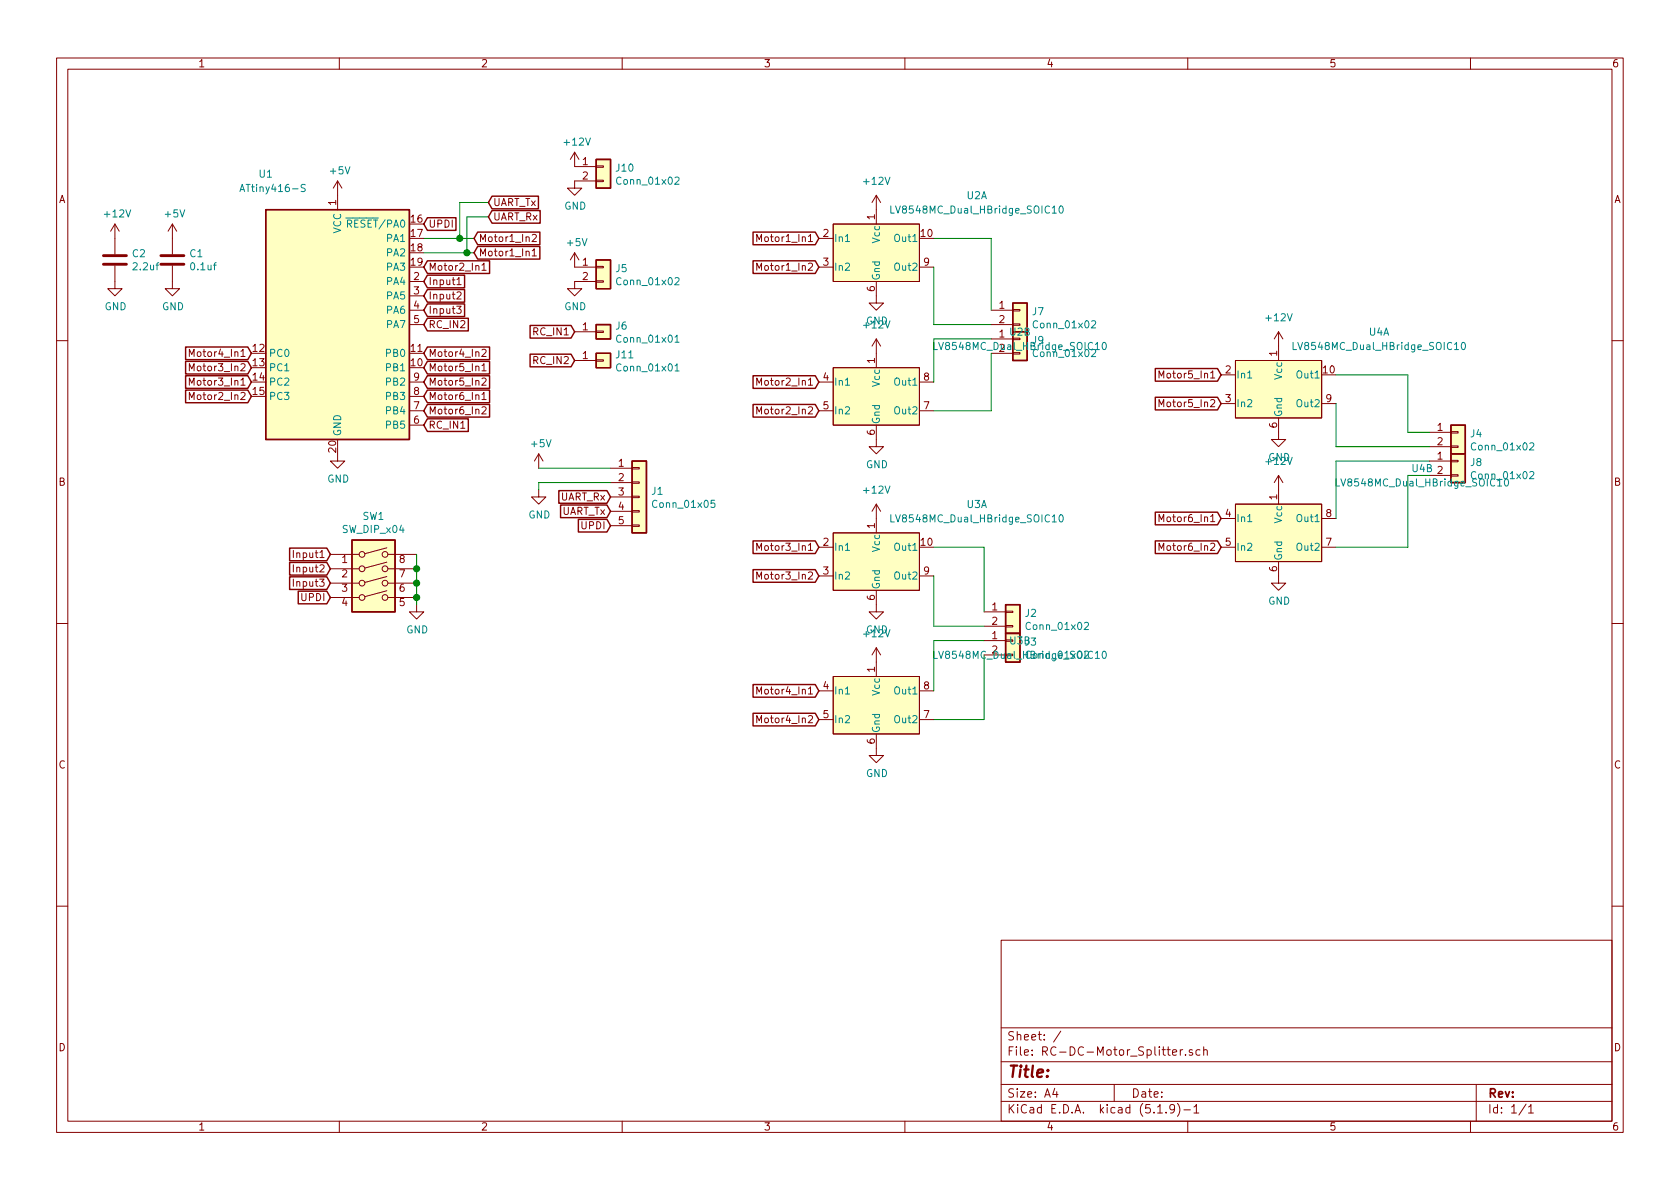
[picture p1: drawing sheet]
EESchema Schematic File Version 4
EELAYER 30 0
EELAYER END
$Descr A4 11693 8268
encoding utf-8
Sheet 1 1
Title ""
Date ""
Rev ""
Comp ""
Comment1 ""
Comment2 ""
Comment3 ""
Comment4 ""
$EndDescr
$Comp
L Device:C C1
U 1 1
P 1200 1800
F 0 "C1" H 1315 1846 50  0000 L CNN
F 1 "0.1uf" H 1315 1755 50  0000 L CNN
F 2 "Capacitor_SMD:C_1206_3216Metric_Pad1.33x1.80mm_HandSolder" H 1238 1650 50  0001 C CNN
F 3 "~" H 1200 1800 50  0001 C CNN
	1    1200 1800
	1    0    0    -1  
$EndComp
$Comp
L power:+5V #PWR06
U 1 1
P 1200 1650
F 0 "#PWR06" H 1200 1500 50  0001 C CNN
F 1 "+5V" H 1215 1823 50  0000 C CNN
F 2 "" H 1200 1650 50  0001 C CNN
F 3 "" H 1200 1650 50  0001 C CNN
	1    1200 1650
	1    0    0    -1  
$EndComp
$Comp
L power:GND #PWR07
U 1 1
P 1200 1950
F 0 "#PWR07" H 1200 1700 50  0001 C CNN
F 1 "GND" H 1205 1777 50  0000 C CNN
F 2 "" H 1200 1950 50  0001 C CNN
F 3 "" H 1200 1950 50  0001 C CNN
	1    1200 1950
	1    0    0    -1  
$EndComp
$Comp
L RC-DC-Motor_Splitter_symbols:LV8548MC_Dual_HBridge_SOIC10 U2
U 1 1
P 6100 1750
F 0 "U2" H 6800 2150 50  0000 C CNN
F 1 "LV8548MC_Dual_HBridge_SOIC10" H 6800 2050 50  0000 C CNN
F 2 "RC-DC-Motor_Splitter_footprints:SOIC-10_3.9x4.9mm_P1.00mm" H 5900 1450 50  0001 C CNN
F 3 "https://www.onsemi.com/pub/Collateral/LV8548MC-D.PDF" H 5900 1450 50  0001 C CNN
F 4 "C19950" H 0   0   50  0001 C CNN "LCSC"
	1    6100 1750
	1    0    0    -1  
$EndComp
$Comp
L MCU_Microchip_ATtiny:ATtiny416-S U1
U 1 1
P 2350 2250
F 0 "U1" H 1850 3300 50  0000 C CNN
F 1 "ATtiny416-S" H 1900 3200 50  0000 C CNN
F 2 "Package_SO:SOIC-20W_7.5x12.8mm_P1.27mm" H 2350 2250 50  0001 C CIN
F 3 "http://ww1.microchip.com/downloads/en/DeviceDoc/40001913A.pdf" H 2350 2250 50  0001 C CNN
F 4 "C145622" H 2350 2250 50  0001 C CNN "LCSC"
	1    2350 2250
	1    0    0    -1  
$EndComp
$Comp
L RC-DC-Motor_Splitter_symbols:LV8548MC_Dual_HBridge_SOIC10 U2
U 2 1
P 6100 2750
F 0 "U2" H 7100 3200 50  0000 C CNN
F 1 "LV8548MC_Dual_HBridge_SOIC10" H 7100 3100 50  0000 C CNN
F 2 "RC-DC-Motor_Splitter_footprints:SOIC-10_3.9x4.9mm_P1.00mm" H 5900 2450 50  0001 C CNN
F 3 "https://www.onsemi.com/pub/Collateral/LV8548MC-D.PDF" H 5900 2450 50  0001 C CNN
F 4 "C19950" H 0   0   50  0001 C CNN "LCSC"
	2    6100 2750
	1    0    0    -1  
$EndComp
Text GLabel 2950 1550 2    50   Input ~ 0
UPDI
$Comp
L power:GND #PWR0101
U 1 1
P 2350 3150
F 0 "#PWR0101" H 2350 2900 50  0001 C CNN
F 1 "GND" H 2355 2977 50  0000 C CNN
F 2 "" H 2350 3150 50  0001 C CNN
F 3 "" H 2350 3150 50  0001 C CNN
	1    2350 3150
	1    0    0    -1  
$EndComp
$Comp
L power:+5V #PWR0102
U 1 1
P 2350 1350
F 0 "#PWR0102" H 2350 1200 50  0001 C CNN
F 1 "+5V" H 2365 1523 50  0000 C CNN
F 2 "" H 2350 1350 50  0001 C CNN
F 3 "" H 2350 1350 50  0001 C CNN
	1    2350 1350
	1    0    0    -1  
$EndComp
Text GLabel 5700 1650 0    50   Input ~ 0
Motor1_In1
Text GLabel 5700 1850 0    50   Input ~ 0
Motor1_In2
Text GLabel 5700 2650 0    50   Input ~ 0
Motor2_In1
Text GLabel 5700 2850 0    50   Input ~ 0
Motor2_In2
$Comp
L power:+12V #PWR0103
U 1 1
P 6100 1450
F 0 "#PWR0103" H 6100 1300 50  0001 C CNN
F 1 "+12V" H 6100 1650 50  0000 C CNN
F 2 "" H 6100 1450 50  0001 C CNN
F 3 "" H 6100 1450 50  0001 C CNN
	1    6100 1450
	1    0    0    -1  
$EndComp
$Comp
L power:GND #PWR0104
U 1 1
P 6100 2050
F 0 "#PWR0104" H 6100 1800 50  0001 C CNN
F 1 "GND" H 6105 1877 50  0000 C CNN
F 2 "" H 6100 2050 50  0001 C CNN
F 3 "" H 6100 2050 50  0001 C CNN
	1    6100 2050
	1    0    0    -1  
$EndComp
$Comp
L power:GND #PWR0105
U 1 1
P 6100 3050
F 0 "#PWR0105" H 6100 2800 50  0001 C CNN
F 1 "GND" H 6105 2877 50  0000 C CNN
F 2 "" H 6100 3050 50  0001 C CNN
F 3 "" H 6100 3050 50  0001 C CNN
	1    6100 3050
	1    0    0    -1  
$EndComp
$Comp
L power:+12V #PWR0106
U 1 1
P 6100 2450
F 0 "#PWR0106" H 6100 2300 50  0001 C CNN
F 1 "+12V" H 6100 2650 50  0000 C CNN
F 2 "" H 6100 2450 50  0001 C CNN
F 3 "" H 6100 2450 50  0001 C CNN
	1    6100 2450
	1    0    0    -1  
$EndComp
Text GLabel 3300 1750 2    50   Input ~ 0
Motor1_In1
Text GLabel 3300 1650 2    50   Input ~ 0
Motor1_In2
Text GLabel 2950 1850 2    50   Input ~ 0
Motor2_In1
Text GLabel 1750 2750 0    50   Input ~ 0
Motor2_In2
$Comp
L RC-DC-Motor_Splitter_symbols:LV8548MC_Dual_HBridge_SOIC10 U3
U 1 1
P 6100 3900
F 0 "U3" H 6800 4300 50  0000 C CNN
F 1 "LV8548MC_Dual_HBridge_SOIC10" H 6800 4200 50  0000 C CNN
F 2 "RC-DC-Motor_Splitter_footprints:SOIC-10_3.9x4.9mm_P1.00mm" H 5900 3600 50  0001 C CNN
F 3 "https://www.onsemi.com/pub/Collateral/LV8548MC-D.PDF" H 5900 3600 50  0001 C CNN
F 4 "C19950" H 0   0   50  0001 C CNN "LCSC"
	1    6100 3900
	1    0    0    -1  
$EndComp
$Comp
L RC-DC-Motor_Splitter_symbols:LV8548MC_Dual_HBridge_SOIC10 U3
U 2 1
P 6100 4900
F 0 "U3" H 7100 5350 50  0000 C CNN
F 1 "LV8548MC_Dual_HBridge_SOIC10" H 7100 5250 50  0000 C CNN
F 2 "RC-DC-Motor_Splitter_footprints:SOIC-10_3.9x4.9mm_P1.00mm" H 5900 4600 50  0001 C CNN
F 3 "https://www.onsemi.com/pub/Collateral/LV8548MC-D.PDF" H 5900 4600 50  0001 C CNN
F 4 "C19950" H 0   0   50  0001 C CNN "LCSC"
	2    6100 4900
	1    0    0    -1  
$EndComp
Text GLabel 5700 3800 0    50   Input ~ 0
Motor3_In1
Text GLabel 5700 4000 0    50   Input ~ 0
Motor3_In2
Text GLabel 5700 4800 0    50   Input ~ 0
Motor4_In1
Text GLabel 5700 5000 0    50   Input ~ 0
Motor4_In2
$Comp
L power:+12V #PWR0107
U 1 1
P 6100 3600
F 0 "#PWR0107" H 6100 3450 50  0001 C CNN
F 1 "+12V" H 6100 3800 50  0000 C CNN
F 2 "" H 6100 3600 50  0001 C CNN
F 3 "" H 6100 3600 50  0001 C CNN
	1    6100 3600
	1    0    0    -1  
$EndComp
$Comp
L power:GND #PWR0108
U 1 1
P 6100 4200
F 0 "#PWR0108" H 6100 3950 50  0001 C CNN
F 1 "GND" H 6105 4027 50  0000 C CNN
F 2 "" H 6100 4200 50  0001 C CNN
F 3 "" H 6100 4200 50  0001 C CNN
	1    6100 4200
	1    0    0    -1  
$EndComp
$Comp
L power:GND #PWR0109
U 1 1
P 6100 5200
F 0 "#PWR0109" H 6100 4950 50  0001 C CNN
F 1 "GND" H 6105 5027 50  0000 C CNN
F 2 "" H 6100 5200 50  0001 C CNN
F 3 "" H 6100 5200 50  0001 C CNN
	1    6100 5200
	1    0    0    -1  
$EndComp
$Comp
L power:+12V #PWR0110
U 1 1
P 6100 4600
F 0 "#PWR0110" H 6100 4450 50  0001 C CNN
F 1 "+12V" H 6100 4800 50  0000 C CNN
F 2 "" H 6100 4600 50  0001 C CNN
F 3 "" H 6100 4600 50  0001 C CNN
	1    6100 4600
	1    0    0    -1  
$EndComp
Text GLabel 1750 2450 0    50   Input ~ 0
Motor4_In1
Text GLabel 1750 2550 0    50   Input ~ 0
Motor3_In2
Text GLabel 1750 2650 0    50   Input ~ 0
Motor3_In1
Text GLabel 2950 2450 2    50   Input ~ 0
Motor4_In2
$Comp
L RC-DC-Motor_Splitter_symbols:LV8548MC_Dual_HBridge_SOIC10 U4
U 1 1
P 8900 2700
F 0 "U4" H 9600 3100 50  0000 C CNN
F 1 "LV8548MC_Dual_HBridge_SOIC10" H 9600 3000 50  0000 C CNN
F 2 "RC-DC-Motor_Splitter_footprints:SOIC-10_3.9x4.9mm_P1.00mm" H 8700 2400 50  0001 C CNN
F 3 "https://www.onsemi.com/pub/Collateral/LV8548MC-D.PDF" H 8700 2400 50  0001 C CNN
F 4 "C19950" H 0   0   50  0001 C CNN "LCSC"
	1    8900 2700
	1    0    0    -1  
$EndComp
$Comp
L RC-DC-Motor_Splitter_symbols:LV8548MC_Dual_HBridge_SOIC10 U4
U 2 1
P 8900 3700
F 0 "U4" H 9900 4150 50  0000 C CNN
F 1 "LV8548MC_Dual_HBridge_SOIC10" H 9900 4050 50  0000 C CNN
F 2 "RC-DC-Motor_Splitter_footprints:SOIC-10_3.9x4.9mm_P1.00mm" H 8700 3400 50  0001 C CNN
F 3 "https://www.onsemi.com/pub/Collateral/LV8548MC-D.PDF" H 8700 3400 50  0001 C CNN
F 4 "C19950" H 0   0   50  0001 C CNN "LCSC"
	2    8900 3700
	1    0    0    -1  
$EndComp
Text GLabel 8500 2600 0    50   Input ~ 0
Motor5_In1
Text GLabel 8500 2800 0    50   Input ~ 0
Motor5_In2
Text GLabel 8500 3600 0    50   Input ~ 0
Motor6_In1
Text GLabel 8500 3800 0    50   Input ~ 0
Motor6_In2
$Comp
L power:+12V #PWR0111
U 1 1
P 8900 2400
F 0 "#PWR0111" H 8900 2250 50  0001 C CNN
F 1 "+12V" H 8900 2600 50  0000 C CNN
F 2 "" H 8900 2400 50  0001 C CNN
F 3 "" H 8900 2400 50  0001 C CNN
	1    8900 2400
	1    0    0    -1  
$EndComp
$Comp
L power:GND #PWR0112
U 1 1
P 8900 3000
F 0 "#PWR0112" H 8900 2750 50  0001 C CNN
F 1 "GND" H 8905 2827 50  0000 C CNN
F 2 "" H 8900 3000 50  0001 C CNN
F 3 "" H 8900 3000 50  0001 C CNN
	1    8900 3000
	1    0    0    -1  
$EndComp
$Comp
L power:GND #PWR0113
U 1 1
P 8900 4000
F 0 "#PWR0113" H 8900 3750 50  0001 C CNN
F 1 "GND" H 8905 3827 50  0000 C CNN
F 2 "" H 8900 4000 50  0001 C CNN
F 3 "" H 8900 4000 50  0001 C CNN
	1    8900 4000
	1    0    0    -1  
$EndComp
$Comp
L power:+12V #PWR0114
U 1 1
P 8900 3400
F 0 "#PWR0114" H 8900 3250 50  0001 C CNN
F 1 "+12V" H 8900 3600 50  0000 C CNN
F 2 "" H 8900 3400 50  0001 C CNN
F 3 "" H 8900 3400 50  0001 C CNN
	1    8900 3400
	1    0    0    -1  
$EndComp
Text GLabel 2950 2550 2    50   Input ~ 0
Motor5_In1
Text GLabel 2950 2650 2    50   Input ~ 0
Motor5_In2
Text GLabel 2950 2750 2    50   Input ~ 0
Motor6_In1
Text GLabel 2950 2850 2    50   Input ~ 0
Motor6_In2
Wire Wire Line
	6500 1650 6900 1650
Wire Wire Line
	6900 1650 6900 2150
Wire Wire Line
	6900 2250 6500 2250
Wire Wire Line
	6500 2250 6500 1850
Wire Wire Line
	6500 2650 6500 2350
Wire Wire Line
	6500 2350 6900 2350
Wire Wire Line
	6900 2450 6900 2850
Wire Wire Line
	6900 2850 6500 2850
Wire Wire Line
	6850 4250 6850 3800
Wire Wire Line
	6850 3800 6500 3800
Wire Wire Line
	6500 4000 6500 4350
Wire Wire Line
	6500 4350 6850 4350
Wire Wire Line
	6850 4450 6500 4450
Wire Wire Line
	6500 4450 6500 4800
Wire Wire Line
	6500 5000 6850 5000
Wire Wire Line
	6850 5000 6850 4550
Wire Wire Line
	9800 3000 9800 2600
Wire Wire Line
	9800 2600 9300 2600
Wire Wire Line
	9300 2800 9300 3100
Wire Wire Line
	9300 3200 9300 3600
Wire Wire Line
	9300 3800 9800 3800
Wire Wire Line
	9800 3800 9800 3300
Text GLabel 2950 2950 2    50   Input ~ 0
RC_IN1
Text GLabel 2950 2250 2    50   Input ~ 0
RC_IN2
Text GLabel 4000 2300 0    50   Input ~ 0
RC_IN1
$Comp
L power:GND #PWR0115
U 1 1
P 4000 1950
F 0 "#PWR0115" H 4000 1700 50  0001 C CNN
F 1 "GND" H 4005 1777 50  0000 C CNN
F 2 "" H 4000 1950 50  0001 C CNN
F 3 "" H 4000 1950 50  0001 C CNN
	1    4000 1950
	1    0    0    -1  
$EndComp
$Comp
L power:+5V #PWR0116
U 1 1
P 4000 1850
F 0 "#PWR0116" H 4000 1700 50  0001 C CNN
F 1 "+5V" H 4015 2023 50  0000 C CNN
F 2 "" H 4000 1850 50  0001 C CNN
F 3 "" H 4000 1850 50  0001 C CNN
	1    4000 1850
	1    0    0    -1  
$EndComp
Text GLabel 4000 2500 0    50   Input ~ 0
RC_IN2
$Comp
L power:+12V #PWR0119
U 1 1
P 4000 1150
F 0 "#PWR0119" H 4000 1000 50  0001 C CNN
F 1 "+12V" H 4015 1323 50  0000 C CNN
F 2 "" H 4000 1150 50  0001 C CNN
F 3 "" H 4000 1150 50  0001 C CNN
	1    4000 1150
	1    0    0    -1  
$EndComp
$Comp
L power:GND #PWR0120
U 1 1
P 4000 1250
F 0 "#PWR0120" H 4000 1000 50  0001 C CNN
F 1 "GND" H 4005 1077 50  0000 C CNN
F 2 "" H 4000 1250 50  0001 C CNN
F 3 "" H 4000 1250 50  0001 C CNN
	1    4000 1250
	1    0    0    -1  
$EndComp
$Comp
L Switch:SW_DIP_x04 SW1
U 1 1
P 2600 4050
F 0 "SW1" H 2600 4517 50  0000 C CNN
F 1 "SW_DIP_x04" H 2600 4426 50  0000 C CNN
F 2 "RC-DC-Motor_Splitter_footprints:SOIC-8-Extended_pads_dip-switch" H 2600 4050 50  0001 C CNN
F 3 "~" H 2600 4050 50  0001 C CNN
F 4 " C132838" H 2600 4050 50  0001 C CNN "LCSC"
	1    2600 4050
	1    0    0    -1  
$EndComp
Text GLabel 2950 1950 2    50   Input ~ 0
Input1
Text GLabel 2950 2050 2    50   Input ~ 0
Input2
Text GLabel 2950 2150 2    50   Input ~ 0
Input3
Text GLabel 2300 3850 0    50   Input ~ 0
Input1
Text GLabel 2300 3950 0    50   Input ~ 0
Input2
Text GLabel 2300 4050 0    50   Input ~ 0
Input3
Text GLabel 2300 4150 0    50   Input ~ 0
UPDI
Wire Wire Line
	2900 3850 2900 3950
Connection ~ 2900 3950
Wire Wire Line
	2900 3950 2900 4050
Connection ~ 2900 4050
Wire Wire Line
	2900 4050 2900 4150
$Comp
L power:GND #PWR0121
U 1 1
P 2900 4200
F 0 "#PWR0121" H 2900 3950 50  0001 C CNN
F 1 "GND" H 2905 4027 50  0000 C CNN
F 2 "" H 2900 4200 50  0001 C CNN
F 3 "" H 2900 4200 50  0001 C CNN
	1    2900 4200
	1    0    0    -1  
$EndComp
Wire Wire Line
	2900 4200 2900 4150
Connection ~ 2900 4150
Text GLabel 4250 3650 0    50   Input ~ 0
UPDI
$Comp
L Connector_Generic:Conn_01x02 J4
U 1 1
P 10150 3000
F 0 "J4" H 10230 2992 50  0000 L CNN
F 1 "Conn_01x02" H 10230 2901 50  0000 L CNN
F 2 "RC-DC-Motor_Splitter_footprints:Motor_Pad" H 10230 2855 50  0001 L CNN
F 3 "~" H 10150 3000 50  0001 C CNN
	1    10150 3000
	1    0    0    -1  
$EndComp
Wire Wire Line
	9800 3000 9950 3000
Wire Wire Line
	9300 3100 9950 3100
$Comp
L Connector_Generic:Conn_01x02 J8
U 1 1
P 10150 3200
F 0 "J8" H 10230 3192 50  0000 L CNN
F 1 "Conn_01x02" H 10230 3101 50  0000 L CNN
F 2 "RC-DC-Motor_Splitter_footprints:Motor_Pad" H 10150 3200 50  0001 C CNN
F 3 "~" H 10150 3200 50  0001 C CNN
	1    10150 3200
	1    0    0    -1  
$EndComp
Wire Wire Line
	9300 3200 9950 3200
Wire Wire Line
	9800 3300 9950 3300
$Comp
L Connector_Generic:Conn_01x02 J7
U 1 1
P 7100 2150
F 0 "J7" H 7180 2142 50  0000 L CNN
F 1 "Conn_01x02" H 7180 2051 50  0000 L CNN
F 2 "RC-DC-Motor_Splitter_footprints:Motor_Pad" H 7180 2005 50  0001 L CNN
F 3 "~" H 7100 2150 50  0001 C CNN
	1    7100 2150
	1    0    0    -1  
$EndComp
$Comp
L Connector_Generic:Conn_01x02 J10
U 1 1
P 4200 1150
F 0 "J10" H 4280 1142 50  0000 L CNN
F 1 "Conn_01x02" H 4280 1051 50  0000 L CNN
F 2 "RC-DC-Motor_Splitter_footprints:Motor_Pad" H 4280 1005 50  0001 L CNN
F 3 "~" H 4200 1150 50  0001 C CNN
	1    4200 1150
	1    0    0    -1  
$EndComp
$Comp
L Connector_Generic:Conn_01x02 J9
U 1 1
P 7100 2350
F 0 "J9" H 7180 2342 50  0000 L CNN
F 1 "Conn_01x02" H 7180 2251 50  0000 L CNN
F 2 "RC-DC-Motor_Splitter_footprints:Motor_Pad" H 7180 2205 50  0001 L CNN
F 3 "~" H 7100 2350 50  0001 C CNN
	1    7100 2350
	1    0    0    -1  
$EndComp
$Comp
L Connector_Generic:Conn_01x02 J2
U 1 1
P 7050 4250
F 0 "J2" H 7130 4242 50  0000 L CNN
F 1 "Conn_01x02" H 7130 4151 50  0000 L CNN
F 2 "RC-DC-Motor_Splitter_footprints:Motor_Pad" H 7130 4105 50  0001 L CNN
F 3 "~" H 7050 4250 50  0001 C CNN
	1    7050 4250
	1    0    0    -1  
$EndComp
$Comp
L Connector_Generic:Conn_01x02 J3
U 1 1
P 7050 4450
F 0 "J3" H 7130 4442 50  0000 L CNN
F 1 "Conn_01x02" H 7130 4351 50  0000 L CNN
F 2 "RC-DC-Motor_Splitter_footprints:Motor_Pad" H 7130 4305 50  0001 L CNN
F 3 "~" H 7050 4450 50  0001 C CNN
	1    7050 4450
	1    0    0    -1  
$EndComp
$Comp
L Connector_Generic:Conn_01x02 J5
U 1 1
P 4200 1850
F 0 "J5" H 4280 1842 50  0000 L CNN
F 1 "Conn_01x02" H 4280 1751 50  0000 L CNN
F 2 "RC-DC-Motor_Splitter_footprints:Motor_Pad" H 4280 1705 50  0001 L CNN
F 3 "~" H 4200 1850 50  0001 C CNN
	1    4200 1850
	1    0    0    -1  
$EndComp
$Comp
L Connector_Generic:Conn_01x01 J6
U 1 1
P 4200 2300
F 0 "J6" H 4280 2342 50  0000 L CNN
F 1 "Conn_01x01" H 4280 2251 50  0000 L CNN
F 2 "RC-DC-Motor_Splitter_footprints:Single_Pad" H 4200 2300 50  0001 C CNN
F 3 "~" H 4200 2300 50  0001 C CNN
	1    4200 2300
	1    0    0    -1  
$EndComp
$Comp
L Connector_Generic:Conn_01x01 J11
U 1 1
P 4200 2500
F 0 "J11" H 4280 2542 50  0000 L CNN
F 1 "Conn_01x01" H 4280 2451 50  0000 L CNN
F 2 "RC-DC-Motor_Splitter_footprints:Single_Pad" H 4200 2500 50  0001 C CNN
F 3 "~" H 4200 2500 50  0001 C CNN
	1    4200 2500
	1    0    0    -1  
$EndComp
Wire Wire Line
	3300 1650 3200 1650
Wire Wire Line
	2950 1750 3250 1750
Text GLabel 3400 1500 2    50   Input ~ 0
UART_Rx
Text GLabel 3400 1400 2    50   Input ~ 0
UART_Tx
Wire Wire Line
	3200 1650 3200 1400
Wire Wire Line
	3200 1400 3400 1400
Connection ~ 3200 1650
Wire Wire Line
	3200 1650 2950 1650
Wire Wire Line
	3250 1750 3250 1500
Wire Wire Line
	3250 1500 3400 1500
Connection ~ 3250 1750
Wire Wire Line
	3250 1750 3300 1750
Text GLabel 4250 3550 0    50   Input ~ 0
UART_Tx
Text GLabel 4250 3450 0    50   Input ~ 0
UART_Rx
$Comp
L Connector_Generic:Conn_01x05 J1
U 1 1
P 4450 3450
F 0 "J1" H 4530 3492 50  0000 L CNN
F 1 "Conn_01x05" H 4530 3401 50  0000 L CNN
F 2 "Connector_PinHeader_2.54mm:PinHeader_1x05_P2.54mm_Vertical" H 4450 3450 50  0001 C CNN
F 3 "~" H 4450 3450 50  0001 C CNN
	1    4450 3450
	1    0    0    -1  
$EndComp
$Comp
L power:+5V #PWR0117
U 1 1
P 3750 3250
F 0 "#PWR0117" H 3750 3100 50  0001 C CNN
F 1 "+5V" H 3765 3423 50  0000 C CNN
F 2 "" H 3750 3250 50  0001 C CNN
F 3 "" H 3750 3250 50  0001 C CNN
	1    3750 3250
	1    0    0    -1  
$EndComp
$Comp
L power:GND #PWR0118
U 1 1
P 3750 3400
F 0 "#PWR0118" H 3750 3150 50  0001 C CNN
F 1 "GND" H 3755 3227 50  0000 C CNN
F 2 "" H 3750 3400 50  0001 C CNN
F 3 "" H 3750 3400 50  0001 C CNN
	1    3750 3400
	1    0    0    -1  
$EndComp
Wire Wire Line
	3750 3400 3750 3350
Wire Wire Line
	3750 3350 4250 3350
Wire Wire Line
	3750 3250 4250 3250
$Comp
L Device:C C2
U 1 1
P 800 1800
F 0 "C2" H 915 1846 50  0000 L CNN
F 1 "2.2uf" H 915 1755 50  0000 L CNN
F 2 "Capacitor_SMD:C_1206_3216Metric_Pad1.33x1.80mm_HandSolder" H 838 1650 50  0001 C CNN
F 3 "~" H 800 1800 50  0001 C CNN
	1    800  1800
	1    0    0    -1  
$EndComp
$Comp
L power:GND #PWR0123
U 1 1
P 800 1950
F 0 "#PWR0123" H 800 1700 50  0001 C CNN
F 1 "GND" H 805 1777 50  0000 C CNN
F 2 "" H 800 1950 50  0001 C CNN
F 3 "" H 800 1950 50  0001 C CNN
	1    800  1950
	1    0    0    -1  
$EndComp
$Comp
L power:+12V #PWR?
U 1 1
P 800 1650
F 0 "#PWR?" H 800 1500 50  0001 C CNN
F 1 "+12V" H 815 1823 50  0000 C CNN
F 2 "" H 800 1650 50  0001 C CNN
F 3 "" H 800 1650 50  0001 C CNN
	1    800  1650
	1    0    0    -1  
$EndComp
$EndSCHEMATC
